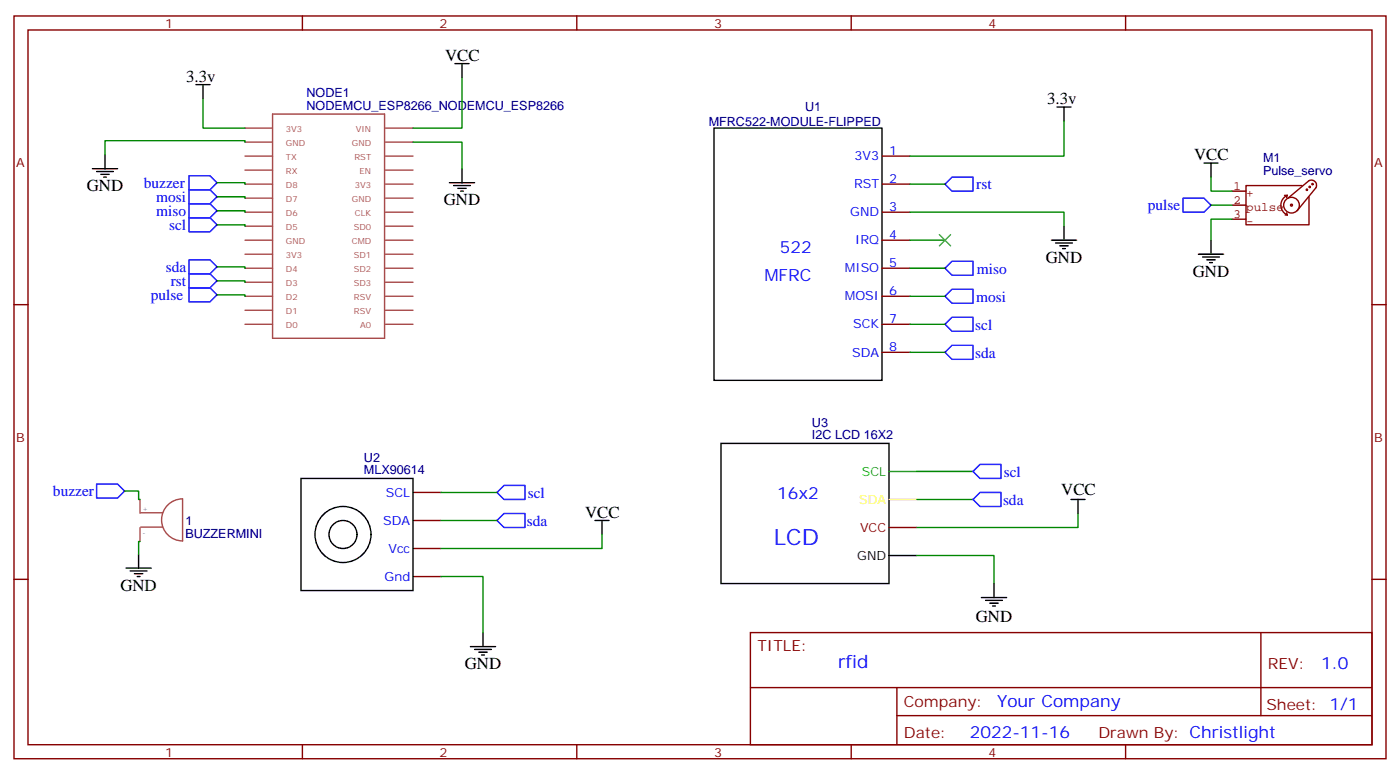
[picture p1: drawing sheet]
<svg xmlns="http://www.w3.org/2000/svg" width="353mm" height="195mm" viewBox="0 0 353 195" stroke-linecap="round" stroke-linejoin="round" font-family="sans-serif">
<g fill="none" stroke="#870000" stroke-width=".35">
<path d="M3.5 4h345.7v187h-345.7zM7.1 7.5h338.6v180h-338.6zM76.2 4v3.5M145.3 4v3.5M214.5 4v3.5M283.6 4v3.5M222.2 39.3h7.1M222.2 46.4h7.1M222.2 53.4h7.1M3.5 76.7h3.6M222.2 60.5h7.1M222.2 67.5h7.1"/>
<path d="M222.2 74.6h7.1M345.7 76.7h3.5M222.2 81.6h7.1M222.2 88.7h7.1M104.1 138.1h7M104.1 131h7M104.1 124h7M224 132.8h7.1M3.5 145.8h3.6M104.1 145.1h7M189.1 159.2h156.6v28.3h-156.6zM317.7 159.3v20.8"/>
<path d="M345.7 145.8h3.5M189.1 173.1h156.5M226 173.1v14.1M76.2 187.5v3.5M145.3 187.5v3.5M214.5 187.5v3.5M226 180.1h119.6M283.6 187.5v3.5"/>
</g>
<g fill="none" stroke="#a64a4a" stroke-width=".35">
<path d="M61.7 32.2h7M61.7 35.8h7M61.7 39.3h7M68.7 28.7h28.2v56.5h-28.2zM97.1 32.2h7M97.1 35.8h7M97.1 39.3h7M61.7 46.4h7M61.7 53.4h7M61.7 56.9h7M61.7 49.9h7M61.7 42.8h7"/>
<path d="M97.1 46.4h7M97.1 53.4h7M97.1 56.9h7M97.1 49.9h7M97.1 42.8h7M61.7 64h7M61.7 60.5h7M61.7 78.1h7M61.7 74.6h7M61.7 71h7M61.7 67.5h7M97.1 64h7"/>
<path d="M97.1 60.5h7M97.1 78.1h7M97.1 74.6h7M97.1 71h7M97.1 67.5h7M61.7 81.6h7M97.1 81.6h7M35.3 125.7v3.5M35.3 132.8v3.5M35.5 129.1h5.5M35.5 132.7h5.5M42.3 127.1a5.3 5.3 0 0 1 3.7-1.5v10.6a5.3 5.3 0 0 1-4.9-3.3 5.3 5.3 0 0 1 1.2-5.8z"/>
</g>
<g fill="none" stroke="#000" stroke-width=".35">
<path d="M114.7 16h3.5M116.4 16v3.5M26.5 38.9v3.6M49.4 21.3h3.5M51.2 21.3v3.5M179.9 32.2h42.3v63.5h-42.3zM266.3 27h3.6M268.1 27v3.5M23.3 42.5h6.3M24.3 43.2h4.3M25.4 43.9h2.1M26.1 44.6h.7"/>
<path d="M113.2 46h6.4M114.3 46.7h4.2M115.4 47.4h2.1M116.1 48.1h.7M116.4 42.5v3.5M268.1 56.9v3.6M303.4 41.1h3.5M305.2 41.1v3.5M264.9 60.5h6.4M266 61.2h4.2M267.1 61.9h2.1M267.8 62.6h.7"/>
<path d="M302 64h6.3M303 64.7h4.3M304.1 65.4h2.1M304.8 66.1h.7M305.2 60.5v3.5M181.7 111.6h42.3v35.3h-42.3zM34.9 139.5v3.5M75.8 120.4h28.3v28.3h-28.3zM149.9 131h3.6M151.7 131v3.5M224 139.8h7.1M269.9 125.7h3.5"/>
<path d="M271.6 125.7v3.6M31.7 143h6.4M32.8 143.7h4.2M33.9 144.4h2.1M34.6 145.1h.7M121.7 159.2v3.6M247.3 150.4h6.3M248.4 151.1h4.2M249.4 151.8h2.1M250.1 152.5h.7M250.5 146.9v3.5M118.5 162.8h6.4"/>
<path d="M119.6 163.5h4.2M120.6 164.2h2.2M121.4 164.9h.7"/>
<circle cx="86.4" cy="134.5" r="7.1"/>
<circle cx="86.4" cy="134.5" r="3.5"/>
</g>
<g fill="none" stroke="#00f" stroke-width=".35">
<path d="M47.6 54.8h5.3l1.8 1.8-1.8 1.7h-5.3zM47.6 47.8h5.3l1.8 1.7-1.8 1.8h-5.3zM47.6 51.3h5.3l1.8 1.8-1.8 1.7h-5.3zM47.6 44.2h5.3l1.8 1.8-1.8 1.8h-5.3zM238.1 46.4l1.8-1.8h5.3v3.5h-5.3zM298.1 49.9h5.3l1.8 1.7-1.8 1.8h-5.3zM47.6 65.4h5.3l1.8 1.8-1.8 1.7h-5.3zM47.6 68.9h5.3l1.8 1.8-1.8 1.8h-5.3zM47.6 72.5h5.3l1.8 1.7-1.8 1.8h-5.3zM238.1 74.6l1.8-1.8h5.3v3.5h-5.3zM238.1 67.5l1.8-1.7h5.3v3.5h-5.3zM238.1 88.7l1.8-1.8h5.3v3.6h-5.3z"/>
<path d="M238.1 81.6l1.8-1.7h5.3v3.5h-5.3zM245.2 118.7l1.7-1.8h5.3v3.5h-5.3zM24.3 121.8h5.3l1.8 1.8-1.8 1.8h-5.3zM125.2 124l1.8-1.8h5.3v3.5h-5.3zM125.2 131l1.8-1.7h5.3v3.5h-5.3zM245.2 125.7l1.7-1.7h5.3v3.5h-5.3z"/>
</g>
<g fill="none" stroke="#008700" stroke-width=".35">
<path d="M116.4 19.5v12.7h-12.3M51.2 24.8v7.4h10.5M61.7 35.8v-.4h-35.2v3.5M104.1 35.8h12.3v6.7M268.1 30.5v8.8h-38.8M54.7 56.6h7v.3M54.7 49.5h7v.4M54.7 53.1h7v.3M54.7 46h7v.4M229.3 53.4h38.8v3.5M229.3 46.4h8.8M305.2 44.6v3.5h5.2"/>
<path d="M305.2 51.6h5.2M310.4 55.2h-5.2v5.3M54.7 67.2h7v.3M54.7 70.7h7v.3M54.7 74.2h7v.4M229.3 60.5h8.8M229.3 67.5h8.8M229.3 74.6h8.8M229.3 88.7h8.8M229.3 81.6h8.8M231.1 118.7h14.1M31.4 123.6h3.5v2.1h.4"/>
<path d="M35.3 136.3h-.4v3.2M111.1 131h14.1M111.1 124h14.1M151.7 134.5v3.6h-40.6M231.1 139.8h19.4v7.1M231.1 125.7h14.1M271.6 129.3v3.5h-40.5M111.1 145.1h10.6v14.1"/>
</g>
<path d="M224 125.7h7.1" fill="none" stroke="#ff0" stroke-width=".35"/>
<path d="M224 118.7h7.1" fill="none" stroke="#0f0" stroke-width=".35"/>
<g fill="none" stroke="#850000" stroke-width=".35">
<path d="M310.4 51.6h3.6M310.4 55.2h3.6M310.4 48.1h3.6M323.7 49.2h.7M323.8 54.1h.6M324.2 53.6l.2 .5M324.4 49.2l-.2 .5M324.4 49.2a2.68 2.68 0 0 0-1.6 2.4 2.68 2.68 0 0 0 1.6 2.5M324.6 49.9l5.2-4.4a1.31 1.31 0 0 1 1.6 .2 1.31 1.31 0 0 1 .2 1.5l-4.8 5.9M325.7 51.6l-.3-.2-.2 .2 .2 .3 .2-.1M327.4 51.6a1.98 1.98 0 0 0-2.9-1.7 1.98 1.98 0 0 0-.1 3.4 1.98 1.98 0 0 0 3-1.5M328.1 46.7h-14.1v9.9h15.8v-7.1"/>
<path d="M329.5 47.8l-.2-.2-.2 .2 .4 .1M330.2 47.1l-.2-.2-.2 .2 .4 .1M330.9 46.4l-.2-.2-.1 .2 .3 .1"/>
</g>
<path d="M236.7 59.1l2.8 2.8M239.5 59.1l-2.8 2.8" fill="none" stroke="#3c3" stroke-width=".35"/>
<text font-size="5.6" fill="#00f" x="195" y="137.3">LCD</text>
<text font-size="4.6" fill="#00f" x="211.2" y="168.3">rfid</text>
<g font-size="4.2">
<text x="112.2" y="15.3">VCC</text>
<text x="46.9" y="20.6">3.3v</text>
<text x="263.9" y="26.2">3.3v</text>
<text x="300.9" y="40.4">VCC</text>
<text x="21.9" y="48.1">GND</text>
<text x="111.8" y="51.6">GND</text>
<text x="263.5" y="66.1">GND</text>
<text x="300.6" y="69.6">GND</text>
<text x="267.4" y="124.6">VCC</text>
<text x="147.5" y="130.3">VCC</text>
<text x="30.3" y="148.7">GND</text>
<text x="245.9" y="156.5">GND</text>
<text x="117.1" y="168.4">GND</text>
</g>
<g font-size="4.2" fill="#00f">
<text x="196.5" y="63.8">522</text>
<text x="192.6" y="70.8">MFRC</text>
<text x="195.8" y="125.5">16x2</text>
<text x="332.9" y="168.5">1.0</text>
<text x="251.3" y="178.1">Your Company</text>
<text x="244.3" y="185.9">2022-11-16</text>
</g>
<g font-size="3.9" fill="#00f">
<text x="36.3" y="47.3">buzzer</text>
<text x="246" y="47.5">rst</text>
<text x="39.4" y="50.8">mosi</text>
<text x="289.2" y="52.9">pulse</text>
<text x="39.4" y="54.3">miso</text>
<text x="42.6" y="57.8">scl</text>
<text x="41.8" y="68.4">sda</text>
<text x="43" y="72">rst</text>
<text x="246.1" y="68.9">miso</text>
<text x="38" y="75.5">pulse</text>
<text x="246" y="75.9">mosi</text>
<text x="245.8" y="83">scl</text>
<text x="245.7" y="90">sda</text>
<text x="13.4" y="124.9">buzzer</text>
<text x="133" y="125.4">scl</text>
<text x="252.9" y="120.1">scl</text>
<text x="252.7" y="127.1">sda</text>
<text x="132.8" y="132.4">sda</text>
</g>
<g font-size="3.9" fill="#800">
<text x="190.9" y="163.8">TITLE:</text>
<text x="319.5" y="168.5">REV:</text>
<text x="227.8" y="178">Company:</text>
<text x="319.1" y="178.6">Sheet: 1/1</text>
<text x="227.8" y="185.7">Date:</text>
<text x="276.8" y="185.8">Drawn By: Christlight</text>
</g>
<g font-size="3.2" fill="#800">
<text x="41.6" y="7">1</text>
<text x="110.8" y="7">2</text>
<text x="179.9" y="7">3</text>
<text x="249.1" y="7">4</text>
<text x="4.1" y="42.1">A</text>
<text x="346.3" y="42.1">A</text>
<text x="4.1" y="111.3">B</text>
<text x="346.3" y="111.3">B</text>
<text x="216.7" y="133.8">VCC</text>
<text x="41.6" y="190.5">1</text>
<text x="110.8" y="190.5">2</text>
<text x="179.9" y="190.5">3</text>
<text x="249.1" y="190.5">4</text>
</g>
<g font-size="3.2" fill="#000080">
<text x="77.2" y="27.7">NODEMCU_ESP8266_NODEMCU_ESP8266</text>
<text x="77.2" y="24.5">NODE1</text>
<text x="202.9" y="28">U1</text>
<text x="178.6" y="31.7">MFRC522-MODULE-FLIPPED</text>
<text x="318.3" y="40.8">M1</text>
<text x="318.3" y="44.1">Pulse_servo</text>
<text x="204.6" y="107.4">U3</text>
<text x="204.6" y="110.6">I2C LCD 16X2</text>
<text x="91.7" y="119.4">MLX90614</text>
<text x="91.7" y="116.3">U2</text>
<text x="46.7" y="135.3">BUZZERMINI</text>
<text x="46.7" y="132.1">1</text>
</g>
<g font-size="3.2" fill="#00f">
<text x="215.3" y="40.4">3V3</text>
<text x="224" y="38.9">1</text>
<text x="215.2" y="47.4">RST</text>
<text x="224" y="46">2</text>
<text x="224" y="53.1">3</text>
<text x="214.3" y="54.5">GND</text>
<text x="215.5" y="61.5">IRQ</text>
<text x="224" y="60.1">4</text>
<text x="212.9" y="68.6">MISO</text>
<text x="224" y="67.2">5</text>
<text x="212.9" y="75.6">MOSI</text>
<text x="224" y="74.2">6</text>
<text x="215" y="82.7">SCK</text>
<text x="224" y="81.3">7</text>
<text x="214.8" y="89.7">SDA</text>
<text x="224" y="88.3">8</text>
<text x="97.2" y="125">SCL</text>
<text x="96.6" y="132.1">SDA</text>
<text x="97.9" y="139.1">Vcc</text>
<text x="96.9" y="146.2">Gnd</text>
</g>
<g font-size="3.2" fill="#840000">
<text x="310.8" y="47.8">1</text>
<text x="310.8" y="51.3">2</text>
<text x="314" y="53.1">pulse</text>
<text x="314" y="49.6">+</text>
<text x="310.8" y="54.8">3</text>
<text x="314" y="56.7">-</text>
</g>
<text font-size="3.2" fill="#0f0" x="217.2" y="119.7">SCL</text>
<text font-size="3.2" fill="#ff0" x="216.5" y="126.8">SDA</text>
<text font-size="3.2" x="216" y="140.9">GND</text>
<g font-size="2.1" fill="#a54b4b">
<text x="72" y="33.3">3V3</text>
<text x="89.6" y="33.3">VIN</text>
<text x="72" y="36.8">GND</text>
<text x="72" y="40.3">TX</text>
<text x="88.7" y="36.8">GND</text>
<text x="89.3" y="40.3">RST</text>
<text x="72" y="47.4">D8</text>
<text x="72" y="43.9">RX</text>
<text x="89.4" y="47.4">3V3</text>
<text x="90.6" y="43.9">EN</text>
<text x="72" y="50.9">D7</text>
<text x="88.7" y="50.9">GND</text>
<text x="72" y="58">D5</text>
<text x="72" y="54.5">D6</text>
<text x="89.1" y="58">SD0</text>
<text x="89.4" y="54.5">CLK</text>
<text x="72" y="65">3V3</text>
<text x="72" y="61.5">GND</text>
<text x="88.7" y="61.5">CMD</text>
<text x="89.1" y="65">SD1</text>
<text x="72" y="68.6">D4</text>
<text x="89.1" y="68.6">SD2</text>
<text x="72" y="75.6">D2</text>
<text x="72" y="72.1">D3</text>
<text x="89.1" y="72.1">SD3</text>
<text x="89.2" y="75.6">RSV</text>
<text x="72" y="82.7">D0</text>
<text x="72" y="79.1">D1</text>
<text x="89.2" y="79.1">RSV</text>
<text x="90.8" y="82.7">A0</text>
</g>
<g font-size="1.8" fill="#838383">
<text x="35.9" y="128.5">+</text>
<text x="35.9" y="134.6">-</text>
</g>
</svg>
